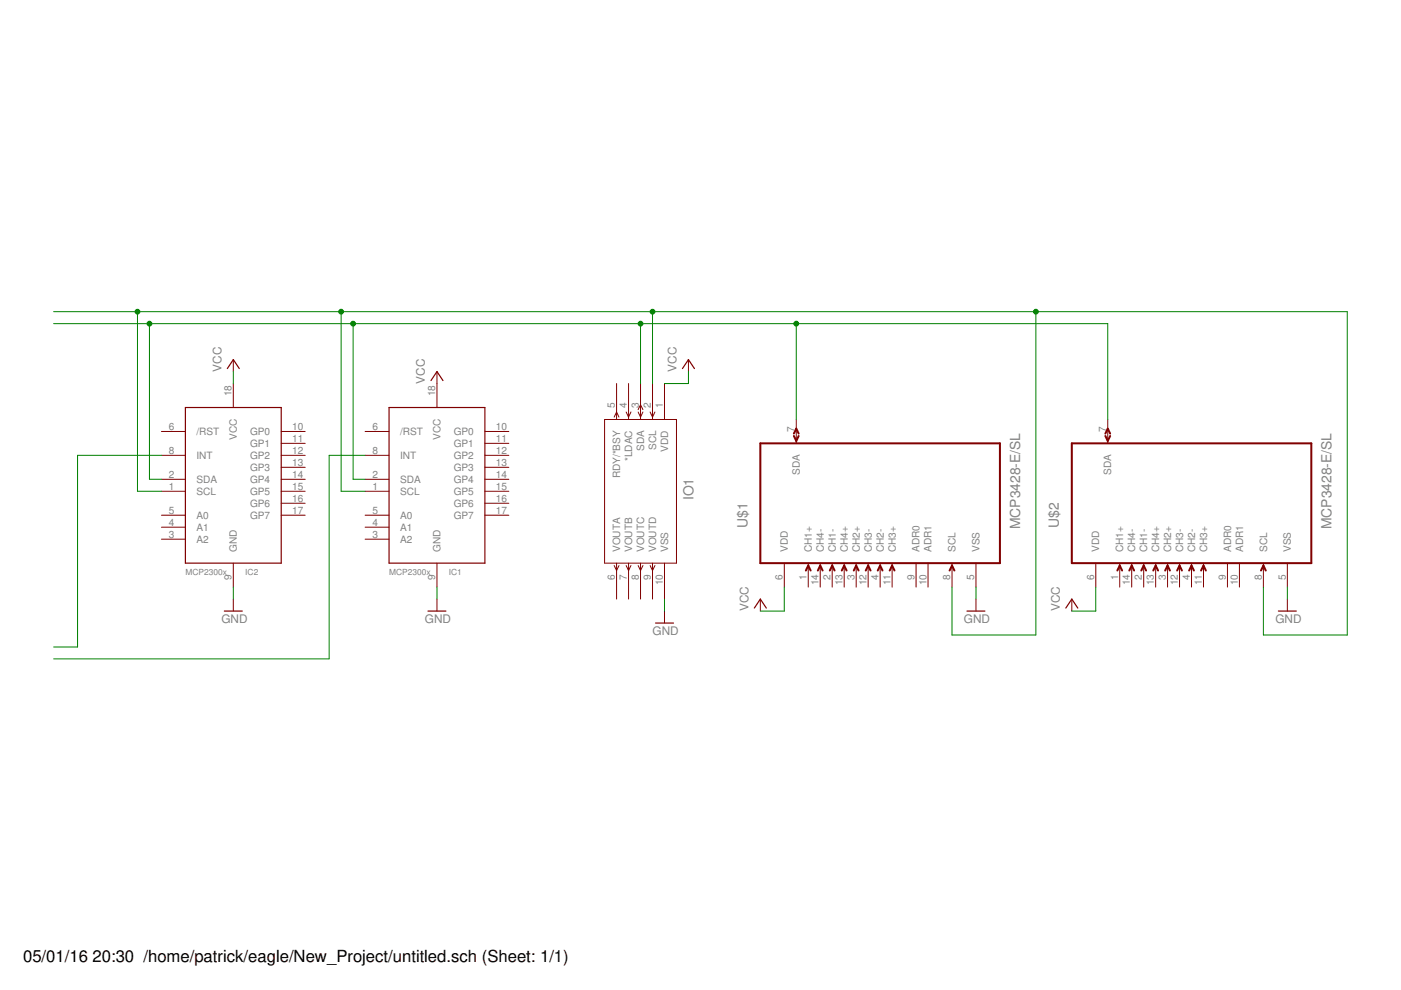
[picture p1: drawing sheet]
<svg xmlns="http://www.w3.org/2000/svg" width="297mm" height="210mm" viewBox="0 0 297 210" stroke-linecap="round" stroke-linejoin="round" font-family="sans-serif">
<path d="M48.2 78.1l1.3-1.9 1.2 1.9M144.7 78.1l1.3-1.9 1.2 1.9M39.3 86.4h20.3v33h-20.3zM82.5 86.4h20.3v33h-20.3zM91.4 80.7l1.2-1.9 1.3 1.9M47.6 129.6h3.8M90.7 129.6h3.9M139 132.1h3.8M159.9 128.9l1.3-1.9 1.3 1.9M205 129.6h3.8M226 128.9l1.2-1.9 1.3 1.9M271 129.6h3.8" fill="none" stroke="#800000" stroke-width=".25"/>
<g fill="none" stroke="#800000" stroke-width=".21">
<path d="M49.5 76.2v2.6M92.6 78.8v7.6M146 76.2v2.6M34.2 91.5h5.1M34.2 96.5h5.1M49.5 81.3v5.1M59.6 91.5h5.1M59.6 94h5.1M59.6 96.5h5.1M59.6 99.1h5.1M77.4 91.5h5.1M77.4 96.5h5.1"/>
<path d="M102.8 91.5h5.1M102.8 94h5.1M102.8 96.5h5.1M102.8 99.1h5.1M128.2 88.9h15.2v30.5h-15.2zM130.2 88.4l.5-1 .5 1M130.7 81.3v7.6M132.8 87.4l.5 1 .5-1M133.3 81.3v7.6M135.3 87.4l.5 1 .5-1M135.3 86.8l.5-1 .5 1M135.8 81.3v7.6"/>
<path d="M137.8 87.4l.5 1 .6-1M138.3 81.3v7.6M140.9 81.3v7.6M168.8 88.9v5.1M234.9 88.9v5.1M34.2 101.6h5.1M34.2 104.2h5.1M34.2 109.2h5.1M34.2 111.8h5.1M34.2 114.3h5.1M49.5 119.4v5.1M59.6 101.6h5.1"/>
<path d="M59.6 104.2h5.1M59.6 106.7h5.1M59.6 109.2h5.1M77.4 101.6h5.1M77.4 104.2h5.1M77.4 109.2h5.1M77.4 111.8h5.1M77.4 114.3h5.1M92.6 119.4v5.1M102.8 101.6h5.1M102.8 104.2h5.1M102.8 106.7h5.1"/>
<path d="M102.8 109.2h5.1M130.2 119.9l.5 1.1 .5-1.1M130.7 119.4v7.6M132.8 119.9l.5 1.1 .5-1.1M133.3 119.4v7.6M135.3 119.9l.5 1.1 .5-1.1M135.8 119.4v7.6M137.8 119.9l.5 1.1 .6-1.1M138.3 119.4v7.6M140.9 119.4v7.6M166.3 119.4v5.1M171.4 119.4v5.1"/>
<path d="M173.9 119.4v5.1M176.4 119.4v5.1M179 119.4v5.1M181.5 119.4v5.1M184.1 119.4v5.1M186.6 119.4v5.1M189.1 119.4v5.1M194.2 119.4v5.1M196.8 119.4v5.1M201.8 119.4v5.1M206.9 119.4v5.1M232.3 119.4v5.1"/>
<path d="M237.4 119.4v5.1M239.9 119.4v5.1M242.5 119.4v5.1M245 119.4v5.1M247.5 119.4v5.1M250.1 119.4v5.1M252.6 119.4v5.1M255.2 119.4v5.1M260.2 119.4v5.1M262.8 119.4v5.1M267.9 119.4v5.1M272.9 119.4v5.1"/>
<path d="M49.5 127v2.6M92.6 127v2.6M140.9 129.6v2.5M161.2 127v2.6M206.9 127v2.6M227.2 127v2.6M272.9 127v2.6"/>
</g>
<g fill="none" stroke="#800000" stroke-width=".42">
<path d="M161.2 94h50.8v25.4h-50.8zM168.3 92.4l.5 1.1 .5-1.1M168.3 91.9l.5-1 .5 1M227.2 94h50.8v25.4h-50.8zM234.4 92.4l.5 1.1 .5-1.1M234.4 91.9l.5-1 .5 1M170.9 121l.5-1.1 .5 1.1M173.4 121l.5-1.1 .5 1.1M175.9 121l.5-1.1 .6 1.1M178.5 121l.5-1.1 .5 1.1M181 121l.5-1.1 .5 1.1M183.6 121l.5-1.1 .5 1.1"/>
<path d="M186.1 121l.5-1.1 .5 1.1M188.6 121l.5-1.1 .6 1.1M201.3 121l.5-1.1 .6 1.1M236.9 121l.5-1.1 .5 1.1M239.4 121l.5-1.1 .6 1.1M242 121l.5-1.1 .5 1.1M244.5 121l.5-1.1 .5 1.1M247 121l.5-1.1 .6 1.1M249.6 121l.5-1.1 .5 1.1M252.1 121l.5-1.1 .5 1.1M254.7 121l.5-1.1 .5 1.1M267.4 121l.5-1.1 .5 1.1"/>
</g>
<g fill="none" stroke="#008000" stroke-width=".21">
<path d="M11.4 66.1h274.2v68.5h-17.7v-10.1M11.4 68.6h223.5v20.3M29.1 66.1v38.1h5.1M31.7 68.6v33h2.5M49.5 78.8v2.5M72.3 66.1v38.1h5.1M74.9 68.6v33h2.5M135.8 68.6v12.7M138.3 66.1v15.2M146 78.8v2.5h-5.1M168.8 68.6v20.3M219.6 66.1v68.5h-17.8v-10.1"/>
<path d="M34.2 96.5h-17.8v40.7h-5M77.4 96.5h-7.6v43.2h-58.4M49.5 124.5v2.5M92.6 124.5v2.5M140.9 127v2.6M166.3 124.5v5.1h-5.1M206.9 124.5v2.5M232.3 124.5v5.1h-5.1M272.9 124.5v2.5"/>
</g>
<g fill="#008000" stroke="#008000" stroke-width=".21">
<circle cx="72.3" cy="66.1" r=".51"/>
<circle cx="138.3" cy="66.1" r=".51"/>
<circle cx="219.6" cy="66.1" r=".51"/>
<circle cx="29.1" cy="66.1" r=".51"/>
<circle cx="74.9" cy="68.6" r=".51"/>
<circle cx="135.8" cy="68.6" r=".51"/>
<circle cx="168.8" cy="68.6" r=".51"/>
<circle cx="31.7" cy="68.6" r=".51"/>
</g>
<g font-size="3.5">
<text x="4.9" y="204">05/01/16</text>
<text x="19.6" y="204">20:30 /home/patrick/eagle/New_Project/untitled.sch (Sheet: 1/1)</text>
</g>
<g font-size="2.9" fill="#808080">
<text x="147" y="106.1" transform="rotate(-90 147 106.1)">IO1</text>
<text x="158.5" y="112" transform="rotate(-90 158.5 112)">U$1</text>
<text x="216.3" y="112.2" transform="rotate(-90 216.3 112.2)">MCP3428-E/SL</text>
<text x="224.5" y="112" transform="rotate(-90 224.5 112)">U$2</text>
<text x="282.3" y="112.2" transform="rotate(-90 282.3 112.2)">MCP3428-E/SL</text>
</g>
<g font-size="2.5" fill="#808080">
<text x="46.9" y="78.8" transform="rotate(-90 46.9 78.8)">VCC</text>
<text x="90.1" y="81.3" transform="rotate(-90 90.1 81.3)">VCC</text>
<text x="143.4" y="78.8" transform="rotate(-90 143.4 78.8)">VCC</text>
<text x="158.7" y="129.6" transform="rotate(-90 158.7 129.6)">VCC</text>
<text x="224.7" y="129.6" transform="rotate(-90 224.7 129.6)">VCC</text>
<text x="46.9" y="132.1">GND</text>
<text x="90.1" y="132.1">GND</text>
<text x="138.4" y="134.6">GND</text>
<text x="204.4" y="132.1">GND</text>
<text x="270.4" y="132.1">GND</text>
</g>
<g font-size="2.1" fill="#808080">
<text x="49.1" y="84.1" transform="rotate(-90 49.1 84.1)">18</text>
<text x="92.3" y="84.1" transform="rotate(-90 92.3 84.1)">18</text>
<text x="130.4" y="86.6" transform="rotate(-90 130.4 86.6)">5</text>
<text x="132.9" y="86.6" transform="rotate(-90 132.9 86.6)">4</text>
<text x="135.5" y="86.6" transform="rotate(-90 135.5 86.6)">3</text>
<text x="138" y="86.6" transform="rotate(-90 138 86.6)">2</text>
<text x="140.5" y="86.6" transform="rotate(-90 140.5 86.6)">1</text>
<text x="35.8" y="91.1">6</text>
<text x="41.6" y="92.2">/RST</text>
<text x="50.2" y="93.2" transform="rotate(-90 50.2 93.2)">VCC</text>
<text x="53" y="92.2">GP0</text>
<text x="53" y="94.8">GP1</text>
<text x="62" y="91.1">10</text>
<text x="62" y="93.7">11</text>
<text x="79" y="91.1">6</text>
<text x="84.8" y="92.2">/RST</text>
<text x="93.4" y="93.2" transform="rotate(-90 93.4 93.2)">VCC</text>
<text x="96.2" y="92.2">GP0</text>
<text x="96.2" y="94.8">GP1</text>
<text x="105.1" y="91.1">10</text>
<text x="105.1" y="93.7">11</text>
<text x="136.6" y="95.7" transform="rotate(-90 136.6 95.7)">SDA</text>
<text x="139.1" y="95.4" transform="rotate(-90 139.1 95.4)">SCL</text>
<text x="141.7" y="95.8" transform="rotate(-90 141.7 95.8)">VDD</text>
<text x="168.5" y="91.7" transform="rotate(-90 168.5 91.7)">7</text>
<text x="234.5" y="91.7" transform="rotate(-90 234.5 91.7)">7</text>
<text x="35.8" y="101.3">2</text>
<text x="35.8" y="96.2">8</text>
<text x="41.6" y="97.3">INT</text>
<text x="53" y="97.3">GP2</text>
<text x="53" y="99.9">GP3</text>
<text x="62" y="96.2">12</text>
<text x="62" y="98.7">13</text>
<text x="62" y="101.3">14</text>
<text x="79" y="101.3">2</text>
<text x="79" y="96.2">8</text>
<text x="84.8" y="97.3">INT</text>
<text x="96.2" y="97.3">GP2</text>
<text x="96.2" y="99.9">GP3</text>
<text x="105.1" y="96.2">12</text>
<text x="105.1" y="98.7">13</text>
<text x="105.1" y="101.3">14</text>
<text x="131.5" y="101.5" transform="rotate(-90 131.5 101.5)">RDY/*BSY</text>
<text x="134" y="97.8" transform="rotate(-90 134 97.8)">*LDAC</text>
<text x="169.6" y="100.7" transform="rotate(-90 169.6 100.7)">SDA</text>
<text x="235.6" y="100.7" transform="rotate(-90 235.6 100.7)">SDA</text>
<text x="35.8" y="103.8">1</text>
<text x="41.6" y="102.4">SDA</text>
<text x="41.6" y="104.9">SCL</text>
<text x="53" y="102.4">GP4</text>
<text x="53" y="104.9">GP5</text>
<text x="53" y="107.5">GP6</text>
<text x="62" y="103.8">15</text>
<text x="62" y="106.3">16</text>
<text x="79" y="103.8">1</text>
<text x="84.8" y="102.4">SDA</text>
<text x="84.8" y="104.9">SCL</text>
<text x="96.2" y="102.4">GP4</text>
<text x="96.2" y="104.9">GP5</text>
<text x="96.2" y="107.5">GP6</text>
<text x="105.1" y="103.8">15</text>
<text x="105.1" y="106.3">16</text>
<text x="35.8" y="108.9">5</text>
<text x="35.8" y="111.4">4</text>
<text x="35.8" y="114">3</text>
<text x="41.6" y="110">A0</text>
<text x="41.6" y="112.5">A1</text>
<text x="53" y="110">GP7</text>
<text x="62" y="108.9">17</text>
<text x="79" y="108.9">5</text>
<text x="79" y="111.4">4</text>
<text x="79" y="114">3</text>
<text x="84.8" y="110">A0</text>
<text x="84.8" y="112.5">A1</text>
<text x="96.2" y="110">GP7</text>
<text x="105.1" y="108.9">17</text>
<text x="41.6" y="115.1">A2</text>
<text x="50.2" y="117.1" transform="rotate(-90 50.2 117.1)">GND</text>
<text x="84.8" y="115.1">A2</text>
<text x="93.4" y="117.1" transform="rotate(-90 93.4 117.1)">GND</text>
<text x="131.5" y="117.1" transform="rotate(-90 131.5 117.1)">VOUTA</text>
<text x="134" y="117.1" transform="rotate(-90 134 117.1)">VOUTB</text>
<text x="136.6" y="117.1" transform="rotate(-90 136.6 117.1)">VOUTC</text>
<text x="139.1" y="117.1" transform="rotate(-90 139.1 117.1)">VOUTD</text>
<text x="141.7" y="117.1" transform="rotate(-90 141.7 117.1)">VSS</text>
<text x="167.1" y="117.1" transform="rotate(-90 167.1 117.1)">VDD</text>
<text x="172.1" y="117.1" transform="rotate(-90 172.1 117.1)">CH1+</text>
<text x="174.7" y="117.1" transform="rotate(-90 174.7 117.1)">CH4-</text>
<text x="177.2" y="117.1" transform="rotate(-90 177.2 117.1)">CH1-</text>
<text x="179.7" y="117.1" transform="rotate(-90 179.7 117.1)">CH4+</text>
<text x="182.3" y="117.1" transform="rotate(-90 182.3 117.1)">CH2+</text>
<text x="184.8" y="117.1" transform="rotate(-90 184.8 117.1)">CH3-</text>
<text x="187.4" y="117.1" transform="rotate(-90 187.4 117.1)">CH2-</text>
<text x="189.9" y="117.1" transform="rotate(-90 189.9 117.1)">CH3+</text>
<text x="195" y="117.1" transform="rotate(-90 195 117.1)">ADR0</text>
<text x="197.5" y="117.1" transform="rotate(-90 197.5 117.1)">ADR1</text>
<text x="202.6" y="117.1" transform="rotate(-90 202.6 117.1)">SCL</text>
<text x="207.7" y="117.1" transform="rotate(-90 207.7 117.1)">VSS</text>
<text x="233.1" y="117.1" transform="rotate(-90 233.1 117.1)">VDD</text>
<text x="238.2" y="117.1" transform="rotate(-90 238.2 117.1)">CH1+</text>
<text x="240.7" y="117.1" transform="rotate(-90 240.7 117.1)">CH4-</text>
<text x="243.2" y="117.1" transform="rotate(-90 243.2 117.1)">CH1-</text>
<text x="245.8" y="117.1" transform="rotate(-90 245.8 117.1)">CH4+</text>
<text x="248.3" y="117.1" transform="rotate(-90 248.3 117.1)">CH2+</text>
<text x="250.9" y="117.1" transform="rotate(-90 250.9 117.1)">CH3-</text>
<text x="253.4" y="117.1" transform="rotate(-90 253.4 117.1)">CH2-</text>
<text x="255.9" y="117.1" transform="rotate(-90 255.9 117.1)">CH3+</text>
<text x="261" y="117.1" transform="rotate(-90 261 117.1)">ADR0</text>
<text x="263.6" y="117.1" transform="rotate(-90 263.6 117.1)">ADR1</text>
<text x="268.6" y="117.1" transform="rotate(-90 268.6 117.1)">SCL</text>
<text x="273.7" y="117.1" transform="rotate(-90 273.7 117.1)">VSS</text>
<text x="49.1" y="122.9" transform="rotate(-90 49.1 122.9)">9</text>
<text x="92.3" y="122.9" transform="rotate(-90 92.3 122.9)">9</text>
<text x="130.4" y="122.9" transform="rotate(-90 130.4 122.9)">6</text>
<text x="132.9" y="122.9" transform="rotate(-90 132.9 122.9)">7</text>
<text x="135.5" y="122.9" transform="rotate(-90 135.5 122.9)">8</text>
<text x="138" y="122.9" transform="rotate(-90 138 122.9)">9</text>
<text x="140.5" y="124.1" transform="rotate(-90 140.5 124.1)">10</text>
<text x="165.9" y="122.9" transform="rotate(-90 165.9 122.9)">6</text>
<text x="171" y="122.9" transform="rotate(-90 171 122.9)">1</text>
<text x="173.6" y="124.1" transform="rotate(-90 173.6 124.1)">14</text>
<text x="176.1" y="122.9" transform="rotate(-90 176.1 122.9)">2</text>
<text x="178.6" y="124.1" transform="rotate(-90 178.6 124.1)">13</text>
<text x="181.2" y="122.9" transform="rotate(-90 181.2 122.9)">3</text>
<text x="183.7" y="124.1" transform="rotate(-90 183.7 124.1)">12</text>
<text x="186.2" y="122.9" transform="rotate(-90 186.2 122.9)">4</text>
<text x="188.8" y="124.1" transform="rotate(-90 188.8 124.1)">11</text>
<text x="193.9" y="122.9" transform="rotate(-90 193.9 122.9)">9</text>
<text x="196.4" y="124.1" transform="rotate(-90 196.4 124.1)">10</text>
<text x="201.5" y="122.9" transform="rotate(-90 201.5 122.9)">8</text>
<text x="206.6" y="122.9" transform="rotate(-90 206.6 122.9)">5</text>
<text x="232" y="122.9" transform="rotate(-90 232 122.9)">6</text>
<text x="237" y="122.9" transform="rotate(-90 237 122.9)">1</text>
<text x="239.6" y="124.1" transform="rotate(-90 239.6 124.1)">14</text>
<text x="242.1" y="122.9" transform="rotate(-90 242.1 122.9)">2</text>
<text x="244.7" y="124.1" transform="rotate(-90 244.7 124.1)">13</text>
<text x="247.2" y="122.9" transform="rotate(-90 247.2 122.9)">3</text>
<text x="249.7" y="124.1" transform="rotate(-90 249.7 124.1)">12</text>
<text x="252.3" y="122.9" transform="rotate(-90 252.3 122.9)">4</text>
<text x="254.8" y="124.1" transform="rotate(-90 254.8 124.1)">11</text>
<text x="259.9" y="122.9" transform="rotate(-90 259.9 122.9)">9</text>
<text x="262.4" y="124.1" transform="rotate(-90 262.4 124.1)">10</text>
<text x="267.5" y="122.9" transform="rotate(-90 267.5 122.9)">8</text>
<text x="272.6" y="122.9" transform="rotate(-90 272.6 122.9)">5</text>
</g>
<g font-size="1.8" fill="#808080">
<text x="39.3" y="121.9">MCP2300x</text>
<text x="52" y="121.9">IC2</text>
<text x="82.5" y="121.9">MCP2300x</text>
<text x="95.2" y="121.9">IC1</text>
</g>
</svg>
